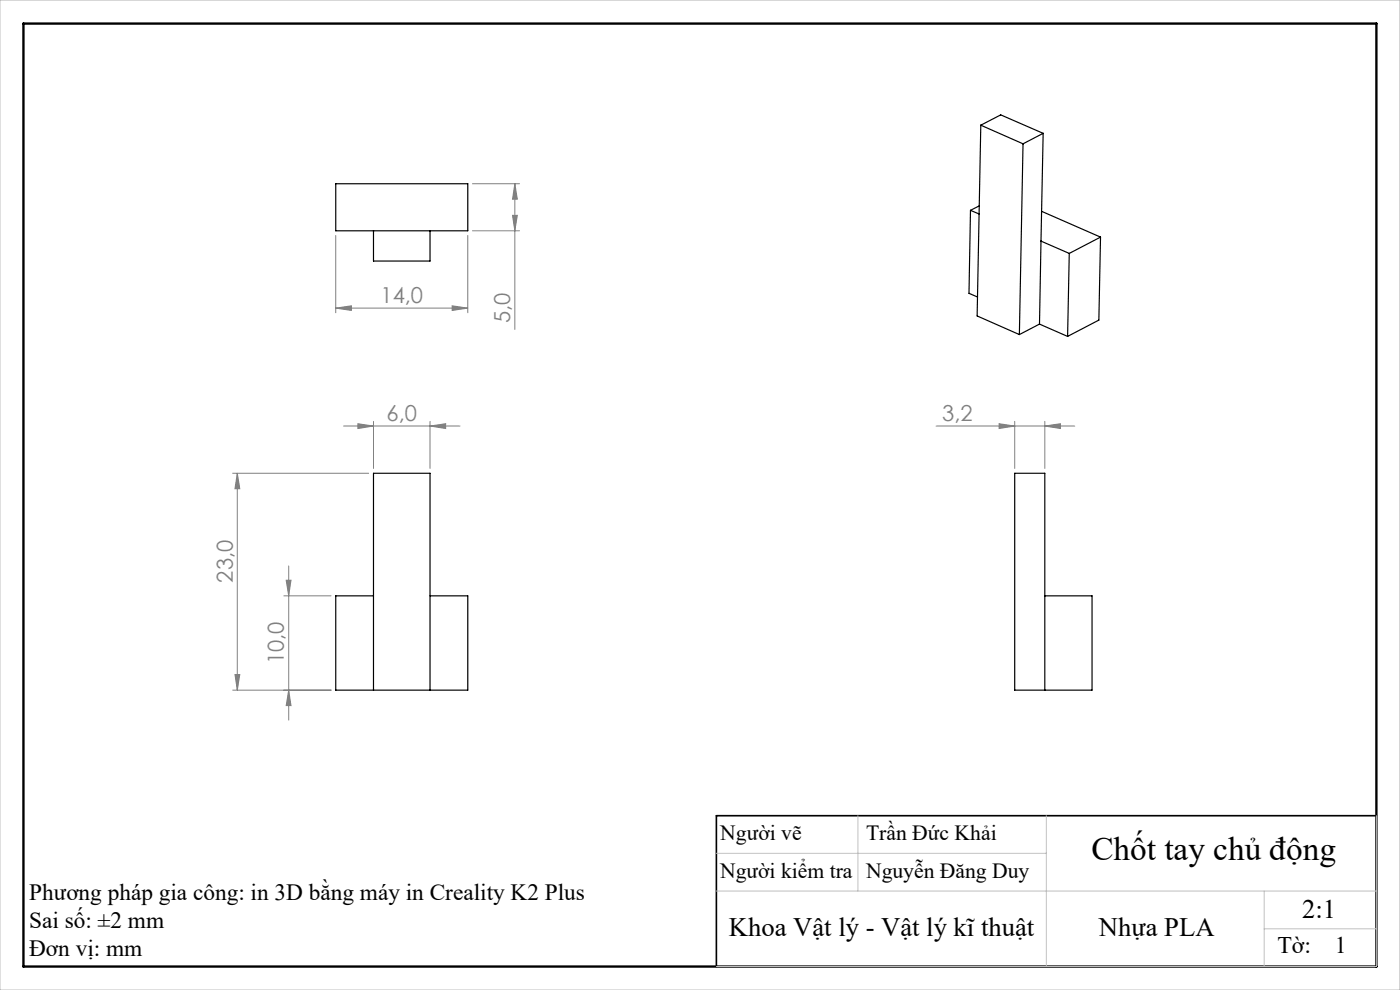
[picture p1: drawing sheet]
<svg xmlns="http://www.w3.org/2000/svg" width="297mm" height="210mm" viewBox="0 0 297 210" stroke-linecap="round" stroke-linejoin="round" font-family="sans-serif">
<g fill="none" stroke="#808080" stroke-width=".21">
<path d="M100.2 39h10M109.2 39l.5 3.3h-1zM109.2 39v30.9M71.2 49.9v16.4M99.2 49.9v16.4M100.2 49h10M108.7 45.7h1l-.5 3.3zM71.2 65.4l3.3-.5v1zM71.2 65.4h28M95.9 64.9l3.3 .5-3.3 .5zM72.9 90.4h24.7M75.9 89.9l3.3 .5-3.3 .5z"/>
<path d="M79.2 89.4v10M91.2 90.4l3.3-.5v1zM91.2 89.4v10M198.6 90.4h29.4M211.9 89.9l3.4 .5-3.4 .5zM215.3 89.4v10M221.7 90.4l3.3-.5v1zM221.7 89.4v10M49.4 100.4h28.8M50.3 100.4v46M50.3 100.4l.6 3.3h-1.1zM60.2 126.4h10"/>
<path d="M60.7 123.1h1l-.5 3.3zM61.2 120v32.7M49.4 146.4h20.8M49.8 143.1h1.1l-.6 3.3zM61.2 146.4l.5 3.3h-1z"/>
</g>
<path d="M292 173h-140v32" fill="none" stroke="#000" stroke-width=".35"/>
<path d="M5 5h287v200h-287z" fill="none" stroke="#000" stroke-width=".5"/>
<path d="M0 0h297v210h-297zM182 173v16M222 173v32M292 173v32h-140M152 189h140M152 181h70M268.2 189v16M268.2 197h23.8" fill="none" stroke="#c0c0c0" stroke-width=".21"/>
<g fill="#808080">
<path d="M91.2 90.4l3.3-.5v1zM75.9 89.9l3.3 .5-3.3 .5zM221.7 90.4l3.3-.5v1zM211.9 89.9l3.4 .5-3.4 .5z"/>
<path d="M95.9 64.9l3.3 .5-3.3 .5zM71.2 65.4l3.3-.5v1z"/>
<path d="M60.7 123.1h1l-.5 3.3zM61.2 146.4l.5 3.3h-1zM50.3 100.4l.6 3.3h-1.1zM49.8 143.1h1.1l-.6 3.3z"/>
<path d="M109.2 39l.5 3.3h-1zM108.7 45.7h1l-.5 3.3z"/>
</g>
<g fill="none" stroke="#000" stroke-width=".25">
<path d="M71.2 39h28v10h-28zM208.1 26.6l-.8 40.4 9 4M208.1 26.6l8.9 3.9M208.1 26.6l4.2-2.2 9 3.9M217 30.5l-.7 40.5M221.3 28.3l-4.3 2.2M221.3 28.3l-.5 22.8M79.2 49v6.4h12v-6.4M205.9 44.6l1.8 .8M205.9 44.6l-.3 17.6 1.8 .8M207.8 43.7l-1.9 .9M220.8 51.1l-.3 17.6"/>
<path d="M220.8 51.1l6 2.7M221 44.8l12.5 5.5M226.8 53.8l-.3 17.6M233.5 50.3l-6.7 3.5M233.5 50.3l-.4 17.6-6.6 3.5M220.5 68.7l-4.2 2.3M220.5 68.7l6 2.7M79.2 126.4h-8v20h28v-20h-8M221.7 126.4h10v20h-16.4v-46h6.4v46M79.2 146.4v-46h12v46"/>
</g>
<text font-size="7.1" x="231.5" y="182.4">Chốt tay chủ động</text>
<g font-size="5.6">
<text x="276.2" y="194.6">2:1</text>
<text x="154.6" y="198.6">Khoa Vật lý - Vật lý kĩ thuật</text>
<text x="233.1" y="198.6">Nhựa PLA</text>
</g>
<g font-size="5">
<text x="271" y="202.2">Tờ:</text>
<text x="283.2" y="202.2">1</text>
</g>
<g font-size="4.9">
<text x="6.2" y="190.9">Phương pháp gia công: in 3D bằng máy in Creality K2 Plus</text>
<text x="6.2" y="196.8">Sai số: ±2 mm</text>
<text x="6.2" y="202.8">Đơn vị: mm</text>
</g>
<g font-size="4.7" fill="#808080">
<text x="80.7" y="64.3">14,0</text>
<text x="108.2" y="68.6" transform="rotate(-90 108.2 68.6)">5,0</text>
<text x="82" y="89.3">6,0</text>
<text x="199.9" y="89.3">3,2</text>
<text x="49.4" y="123.6" transform="rotate(-90 49.4 123.6)">23,0</text>
<text x="60.2" y="140.9" transform="rotate(-90 60.2 140.9)">10,0</text>
</g>
<g font-size="4.6">
<text x="152.8" y="178.2">Người vẽ</text>
<text x="183.7" y="178.2">Trần Đức Khải</text>
<text x="152.8" y="186.3">Người kiểm tra</text>
<text x="183.7" y="186.3">Nguyễn Đăng Duy</text>
</g>
</svg>
